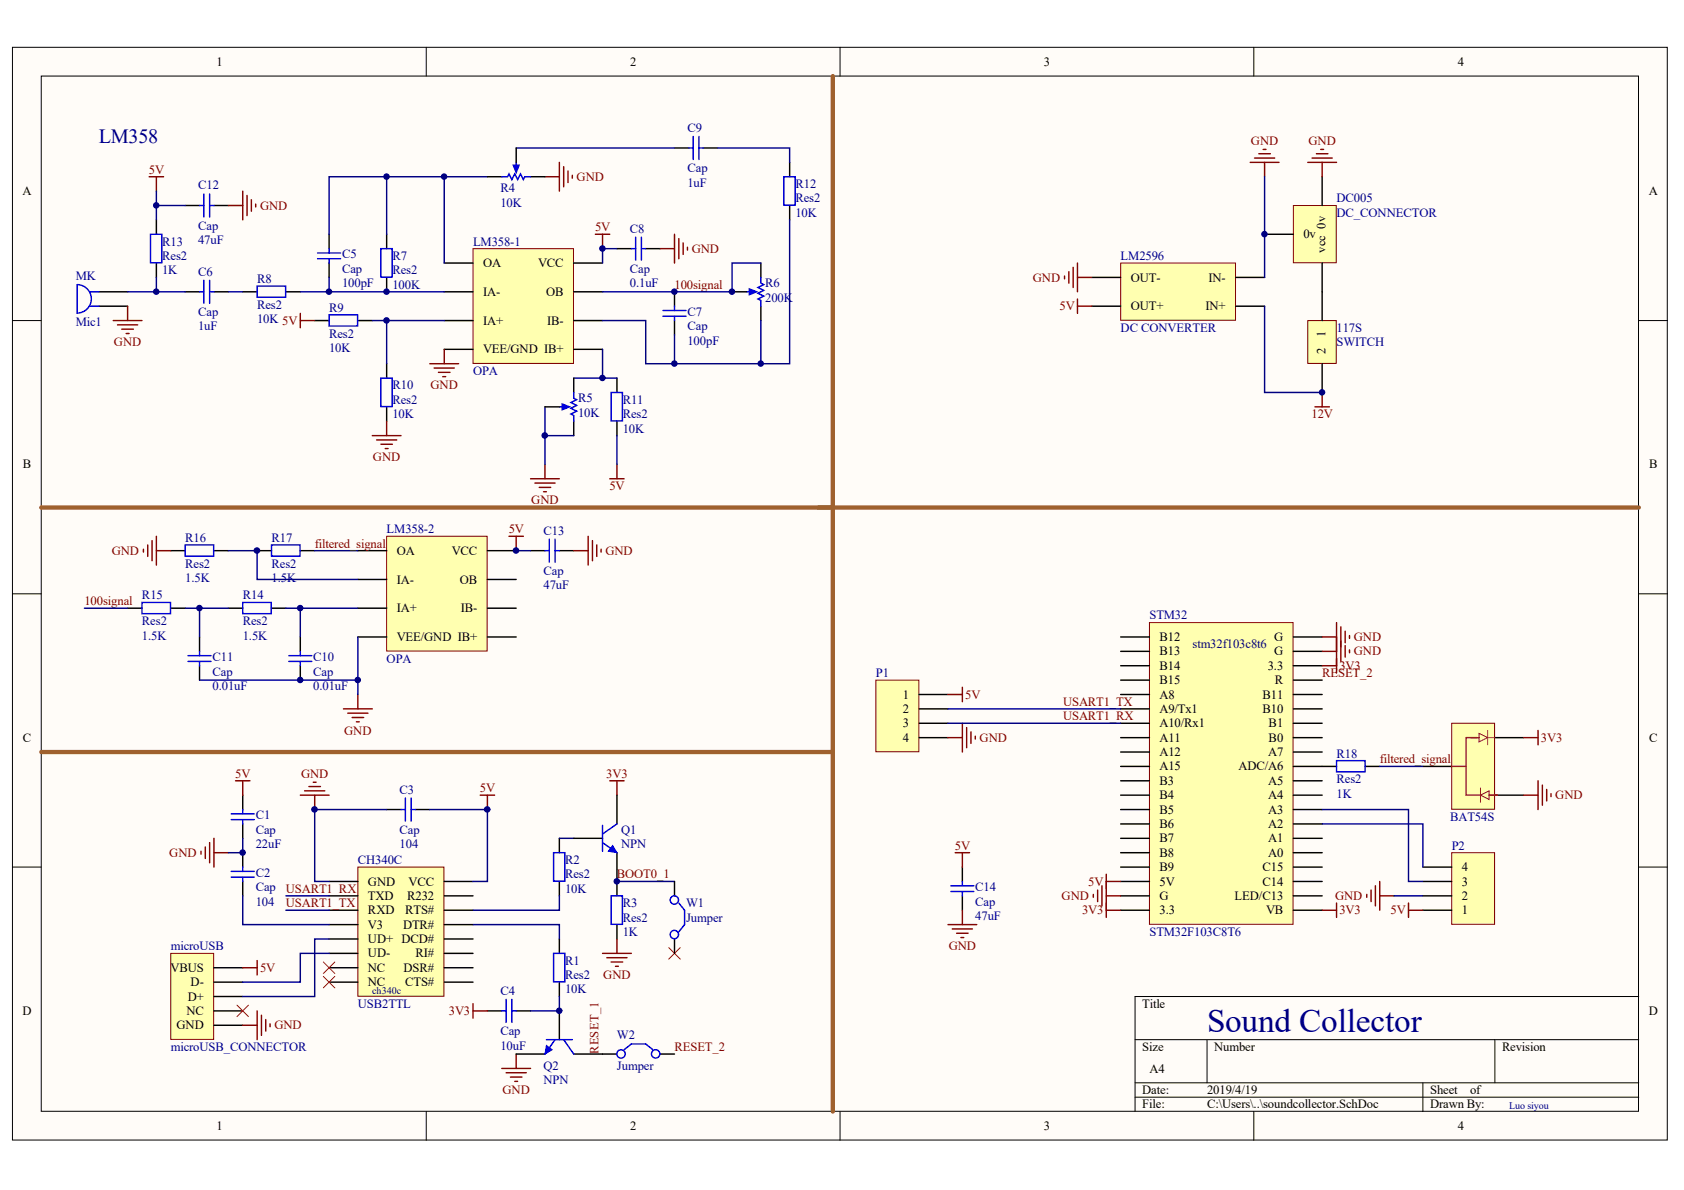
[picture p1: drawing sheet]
# Altium project SoundCollector.PrjPcb
1 sheet, 48 parts. Net scope: global (net labels, ports and power ports of the same name join across sheets).
Board file: soundcollector.PcbDoc

## Sheet soundcollector.SchDoc: Sound Collector
size A4; Author: Luo Siyou; DrawnBy: Luo siyou

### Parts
117S  SWITCH  [117S]
BAT54S  BAT54S  [SOT-23]  (value not drawn)
C1  Cap  value 22uF  [0805]
C2  Cap  value 104  [0805]
C3  Cap  value 104  [0805]
C4  Cap  value 10uF  [0805]
C5  Cap  value 100pF  [0805]
C6  Cap  value 1uF  [0805]
C7  Cap  value 100pF  [0805]
C8  Cap  value 0.1uF  [0805]
C9  Cap  value 1uF  [0805]
C10  Cap  value 0.01uF  [0805]
C11  Cap  value 0.01uF  [0805]
C12  Cap  value 47uF  [0805]
C13  Cap  value 47uF  [0805]
C14  Cap  value 47uF  [0805]
CH340C  USB2TTL  [SOP16]
DC005  DC_CONNECTOR  [DC005]
LM358-1  OPA  [SOP-8]
LM358-2  OPA  [SOP-8]
LM2596  DC CONVERTER  [LM2596S]
microUSB  microUSB_CONNECTOR  [MicroUSB-SIP-5]
MK  Mic1  [PIN2]
P1  串口引出管脚  [HDR1X4]
P2  串口引出管脚  [HDR1X4]
Q1  NPN  [SOT-23]
Q2  NPN  [SOT-23]
R1  Res2  value 10K  [0805]
R2  Res2  value 10K  [0805]
R3  Res2  value 1K  [0805]
R4  10K  [3296W]
R5  10K  [3296W]
R6  200K  [3296W]
R7  Res2  value 100K  [0805]
R8  Res2  value 10K  [0805]
R9  Res2  value 10K  [0805]
R10  Res2  value 10K  [0805]
R11  Res2  value 10K  [0805]
R12  Res2  value 10K  [0805]
R13  Res2  value 1K  [0805]
R14  Res2  value 1.5K  [0805]
R15  Res2  value 1.5K  [0805]
R16  Res2  value 1.5K  [0805]
R17  Res2  value 1.5K  [0805]
R18  Res2  value 1K  [0805]
STM32  STM32F103C8T6  [MCU]
W1  Jumper  [HDR1X2]
W2  Jumper  [HDR1X2]

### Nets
3V3: BAT54S.2(VCC) C4.1 Q1.3(C) STM32.20(3.3) STM32.21(VB) STM32.38(3.3)
5V: C1.2 C3.2 C8.1 C12.1 C13.1 C14.2 CH340C.16(VCC) LM358-1.8(VCC) LM358-2.8(VCC) LM2596.3(OUT+) microUSB.1(VBUS) P1.1 P2.1 R9.1 R11.1 R13.2 STM32.18(5V)
12V: 117S.2 LM2596.2(IN+)
GND: BAT54S.1(GND) C1.1 C2.2 C3.1 C8.2 C10.1 C11.1 C12.2 C13.2 C14.1 CH340C.1(GND) DC005.1(0v) DC005.2(0v) LM358-1.4(VEE/GND) LM358-2.4(VEE/GND) LM2596.1(IN-) LM2596.4(OUT-) microUSB.5(GND) MK.1 P1.4 P2.2 Q2.2(E) R3.1 R4.1(TOP) R5.2(TAP) R5.3(BOT) R10.1 R16.1 STM32.19(G) STM32.39(G) STM32.40(G)
100signal: C7.2 LM358-1.7(OB) R6.1(TOP) R6.2(TAP) R15.1
BOOT0_1: Q1.2(E) R3.2 W1.1(C1)
filtered_signal: BAT54S.3(series) LM358-2.1(OA) R17.1 R18.2
RESET_1: Q2.3(C) W2.1(C1)
RESET_2: STM32.37(R) W2.2(C2)
USART1_RX: CH340C.2(TXD) P1.3 STM32.7(A10/Rx1)
USART1_TX: CH340C.3(RXD) P1.2 STM32.6(A9/Tx1)
Net117S_1: 117S.1 DC005.3(vcc)
NetC2_1: C2.1 CH340C.4(V3)
NetC4_2: C4.2 Q2.1(B) R1.1
NetC5_1: C5.1 LM358-1.2(IA-) R7.1 R8.2
NetC5_2: C5.2 LM358-1.1(OA) R4.3(BOT) R7.2
NetC6_1: C6.1 MK.2 R13.1
NetC6_2: C6.2 R8.1
NetC7_1: C7.1 LM358-1.6(IB-) R6.3(BOT) R12.1
NetC9_1: C9.1 R4.2(TAP)
NetC9_2: C9.2 R12.2
NetC10_2: C10.2 LM358-2.3(IA+) R14.1
NetC11_2: C11.2 R14.2 R15.2
NetCH340C_5: CH340C.5(UD+) microUSB.3(D+)
NetCH340C_6: CH340C.6(UD-) microUSB.2(D-)
NetCH340C_13: CH340C.13(DTR#) R1.2
NetCH340C_14: CH340C.14(RTS#) R2.1
NetLM358-1_3: LM358-1.3(IA+) R9.2 R10.2
NetLM358-1_5: LM358-1.5(IB+) R5.1(TOP) R11.2
NetLM358-2_2: LM358-2.2(IA-) R16.2 R17.2
NetP2_3: P2.3 STM32.28(A3)
NetP2_4: P2.4 STM32.27(A2)
NetQ1_1: Q1.1(B) R2.2
NetR18_1: R18.1 STM32.31(ADC/A6)

Not connected (* = marked no-connect by the designer): CH340C 7(NC)* 8(NC)* 9(CTS#) 10(DSR#) 11(RI#) 12(DCD#) 15(R232); LM358-2 5(IB+) 6(IB-) 7(OB); microUSB 4(NC)*; STM32 1(B12) 2(B13) 3(B14) 4(B15) 5(A8) 8(A11) 9(A12) 10(A15) 11(B3) 12(B4) 13(B5) 14(B6) 15(B7) 16(B8) 17(B9) 22(LED/C13) 23(C14) 24(C15) 25(A0) 26(A1) 29(A4) 30(A5) 32(A7) 33(B0) 34(B1) 35(B10) 36(B11); W1 2(C2)*

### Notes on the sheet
- LM358 电压放大
- 锂电池供电电路
- 单片机电路
- (near LM358-2) 简单二阶有源低通滤波
- (near microUSB) 串口下载和通信
